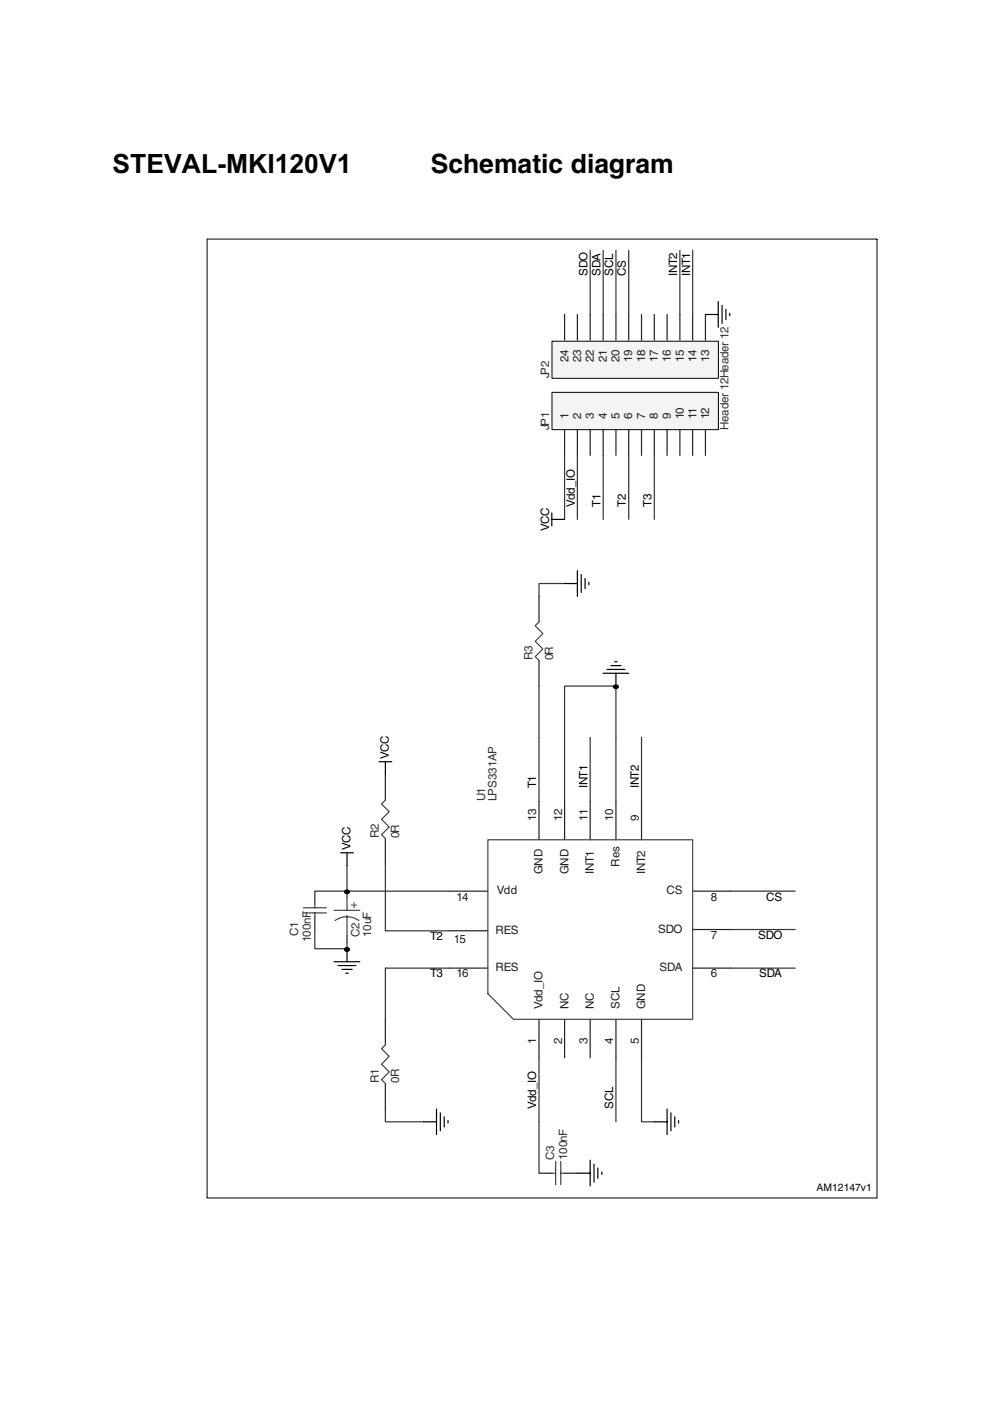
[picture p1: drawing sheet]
<svg xmlns="http://www.w3.org/2000/svg" width="210mm" height="297mm" viewBox="0 0 210 297" stroke-linecap="round" stroke-linejoin="round" font-family="sans-serif">
<path d="M117.1 83.2h35.3v7.9h-35.3z" fill="#f3f4f4"/>
<path d="M117.1 83.2h35.3v7.9h-35.3z" fill="none" stroke="#010202" stroke-width=".21"/>
<path d="M119.7 91.1v5.5M122.5 91.1v5.5M125.2 91.1v5.5M127.9 91.1v5.5M130.6 91.1v5.5M133.4 91.1v5.5M136.1 91.1v5.5M138.8 91.1v5.5M141.5 91.1v5.5M144.2 91.1v5.5M146.9 91.1v5.5M149.6 91.1v5.5" fill="none" stroke="#231f20" stroke-width=".25"/>
<path d="M117.1 72.3h35.3v7.9h-35.3z" fill="#f3f4f4"/>
<path d="M117.1 72.3h35.3v7.9h-35.3z" fill="none" stroke="#010202" stroke-width=".21"/>
<g fill="none" stroke="#231f20" stroke-width=".25">
<path d="M119.7 66.7v5.4M122.5 66.7v5.4M125.2 66.7v5.4M127.9 66.7v5.4M130.6 66.7v5.4M133.4 66.7v5.4M136.1 66.7v5.4M138.8 66.7v5.4M141.5 66.7v5.4M144.2 66.7v5.4M146.9 66.7v5.4M149.6 66.7v5.4"/>
<path d="M66.8 188.9v2.8M66.8 194.4v2.7M73.6 188.9v1.4M73.6 198.4v1.4"/>
</g>
<g fill="none" stroke="#333133" stroke-width=".25">
<path d="M119.7 96.6v13.5M122.5 96.6v13.5M127.9 96.6v13.5M133.4 96.6v13.5M138.8 96.6v13.5M114.3 156.4v13.5M125.2 156.4v13.5M119.7 169.9v-24.4h10.9v24.4M66.8 197.1v4h6.8v-1.3M66.8 188.9h6.8M73.6 183.5v5.4h21.7M155.1 197.1h13.6"/>
<path d="M155.1 188.9h13.6M81.7 205.3h13.6M155.1 205.3h13.6M114.3 224.3v13.5M130.6 224.3v13.5M136.1 224.3v13.5h2.7"/>
</g>
<path d="M127.9 142.7h5.5M128.7 141.9h3.8M129.6 141.1h2.1M130.4 140.3h.5M130.6 142.7v2.8M138.8 237.8h2.7M141.5 235.1v5.5M142.3 235.9v3.8M143.1 236.8v2.1M143.9 237.6v.5" fill="none" stroke="#010202" stroke-width=".25"/>
<path d="M64.3 193.6h4.9M64.3 192.5h4.9M66.8 191.7v.8M66.8 193.6v.8M70.8 193h5.5M71.1 195.2a4.3 4.3 0 0 1 5 0M73.6 190.3v2.7M73.6 194.1v4.3" fill="none" stroke="#434344" stroke-width=".25"/>
<path d="M73.1 188.9a.6 .6 0 0 1 1 .2 .52 .52 0 0 1-.6 .4 .52 .52 0 0 1-.4-.6z" fill-rule="evenodd" fill="#010202"/>
<path d="M73.1 188.9a.6 .6 0 0 1 1 .2 .52 .52 0 0 1-.6 .4 .52 .52 0 0 1-.4-.6z" fill="none" stroke="#010202" stroke-width=".21"/>
<path d="M70.8 203.9h5.5M71.7 204.7h3.8M72.5 205.5h2.2M73.3 206.3h.6M73.6 201.1v2.8" fill="none" stroke="#010202" stroke-width=".25"/>
<path d="M73.1 201.1a.52 .52 0 0 1 .7-.2 .52 .52 0 0 1 .3 .6 .52 .52 0 0 1-.7 .2 .52 .52 0 0 1-.3-.6z" fill-rule="evenodd" fill="#010202"/>
<path d="M73.1 201.1a.52 .52 0 0 1 .7-.2 .52 .52 0 0 1 .3 .6 .52 .52 0 0 1-.7 .2 .52 .52 0 0 1-.3-.6z" fill="none" stroke="#010202" stroke-width=".21"/>
<path d="M149.6 66.7h2.7M152.3 63.9v5.5M153.2 64.7v3.9M154 65.6v2.2M154.8 66.4v.6M117 108.8v2.7M117 110.1h2.7M72.2 180.8h2.8M73.6 180.8v2.7" fill="none" stroke="#010202" stroke-width=".25"/>
<path d="M125.2 53.1v13.6M127.9 53.1v13.6M130.6 53.1v13.6M133.4 53.1v13.6M144.2 53.1v13.6M146.9 53.1v13.6M82 197.3h13.3" fill="none" stroke="#333133" stroke-width=".25"/>
<path d="M130.2 145.4a.6 .6 0 0 1 1 .2 .52 .52 0 0 1-.6 .4 .52 .52 0 0 1-.4-.6z" fill-rule="evenodd" fill="#010202"/>
<path d="M130.2 145.4a.6 .6 0 0 1 1 .2 .52 .52 0 0 1-.6 .4 .52 .52 0 0 1-.4-.6z" fill="none" stroke="#010202" stroke-width=".21"/>
<path d="M119.8 123.7h-5.5v2.7M114.3 145.5v10.9M136.1 156.4v13.5M81.7 183.2v14.1h.3M81.7 205.3v10.8M81.7 235.1v2.7h8.2M114.3 237.8v10.9" fill="none" stroke="#333133" stroke-width=".25"/>
<g fill="none" stroke="#010202" stroke-width=".25">
<path d="M119.7 123.7h2.8M122.5 121v5.4M123.3 121.8v3.8M124.1 122.6v2.2M124.9 123.4v.6M80.4 161.5h2.7M81.7 161.5v2.7M89.9 237.8h2.7M92.6 235.1v5.5M93.4 235.9v3.8M94.2 236.8v2.1M95 237.6v.5"/>
<path d="M122.5 248.7h2.7M125.2 246v5.5M126 246.8v3.8M126.8 247.7v2.1M127.7 248.5v.5"/>
</g>
<g fill="none" stroke="#231f20" stroke-width=".25">
<path d="M114.3 126.4v5.5M114.3 140v5.5M81.7 164.2v5.4M81.7 177.8v5.4M114.3 169.9v8.1M119.7 169.9v8.1M125.2 169.9v8.1M130.6 169.9v8.1M136.1 169.9v8.1M95.3 197.3h8.2M95.3 188.9h8.2M146.9 188.9h8.2"/>
<path d="M146.9 197.1h8.2M81.7 216.1v5.4M95.3 205.3h8.2M114.3 216.1v8.2M119.7 216.1v8.2M125.2 216.1v8.2M130.6 216.1v8.2M136.1 216.1v8.2M146.9 205.3h8.2M81.7 229.7v5.4M114.3 248.7h2.7M119.7 248.7h2.8"/>
</g>
<path d="M114.3 131.9l-.8 .8 1.6 1.6-1.6 1.7 1.6 1.6-1.6 1.6 .8 .8M81.7 169.6l-.8 .9 1.7 1.6-1.7 1.6 1.7 1.6-1.7 1.7 .8 .8M103.5 178h43.4v38.1h-38l-5.4-5.4zM81.7 221.5l-.8 .8 1.7 1.7-1.7 1.6 1.7 1.7-1.7 1.6 .8 .8M117 248.7h.9M117.9 246.3v4.9M118.9 248.7h.8M118.9 246.3v4.9" fill="none" stroke="#434344" stroke-width=".25"/>
<path d="M43.9 50.7h142.2M43.9 50.6v203.4M186 50.7v203.4M43.8 254h142.2" fill="none" stroke="#000" stroke-width=".21"/>
<g font-size="5.6">
<text x="23.9" y="36.7">STEVAL-MKI120V1</text>
<text x="91.4" y="36.7">Schematic diagram</text>
</g>
<g font-size="2.5" fill="#010202">
<text x="124.6" y="58.5" transform="rotate(-90 124.6 58.5)">SDO</text>
<text x="127.3" y="58.5" transform="rotate(-90 127.3 58.5)">SDA</text>
<text x="130.1" y="58.5" transform="rotate(-90 130.1 58.5)">SCL</text>
<text x="132.8" y="58.5" transform="rotate(-90 132.8 58.5)">CS</text>
<text x="143.7" y="58.5" transform="rotate(-90 143.7 58.5)">INT2</text>
<text x="146.4" y="58.5" transform="rotate(-90 146.4 58.5)">INT1</text>
<text x="121.9" y="107.4" transform="rotate(-90 121.9 107.4)">Vdd_IO</text>
<text x="127.3" y="107.4" transform="rotate(-90 127.3 107.4)">T1</text>
<text x="132.8" y="107.4" transform="rotate(-90 132.8 107.4)">T2</text>
<text x="138.2" y="107.4" transform="rotate(-90 138.2 107.4)">T3</text>
<text x="116.5" y="112.6" transform="rotate(-90 116.5 112.6)">VCC</text>
<text x="82.5" y="160.9" transform="rotate(-90 82.5 160.9)">VCC</text>
<text x="113.7" y="167.2" transform="rotate(-90 113.7 167.2)">T1</text>
<text x="124.6" y="167.2" transform="rotate(-90 124.6 167.2)">INT1</text>
<text x="135.5" y="167.2" transform="rotate(-90 135.5 167.2)">INT2</text>
<text x="74.4" y="180.2" transform="rotate(-90 74.4 180.2)">VCC</text>
<text x="162.5" y="190.9">CS</text>
<text x="91.3" y="199.4">T2</text>
<text x="160.8" y="199.1">SDO</text>
<text x="91.3" y="207.2">T3</text>
<text x="161" y="207.2">SDA</text>
<text x="113.7" y="235.1" transform="rotate(-90 113.7 235.1)">Vdd_IO</text>
<text x="130.1" y="235.1" transform="rotate(-90 130.1 235.1)">SCL</text>
</g>
<g font-size="2.5" fill="#231f20">
<text x="120.6" y="76.7" transform="rotate(-90 120.6 76.7)">24</text>
<text x="123.3" y="76.7" transform="rotate(-90 123.3 76.7)">23</text>
<text x="126" y="76.7" transform="rotate(-90 126 76.7)">22</text>
<text x="128.7" y="76.7" transform="rotate(-90 128.7 76.7)">21</text>
<text x="131.4" y="76.7" transform="rotate(-90 131.4 76.7)">20</text>
<text x="134.1" y="76.7" transform="rotate(-90 134.1 76.7)">19</text>
<text x="136.8" y="76.7" transform="rotate(-90 136.8 76.7)">18</text>
<text x="139.5" y="76.7" transform="rotate(-90 139.5 76.7)">17</text>
<text x="142.3" y="76.7" transform="rotate(-90 142.3 76.7)">16</text>
<text x="145" y="76.7" transform="rotate(-90 145 76.7)">15</text>
<text x="147.7" y="76.7" transform="rotate(-90 147.7 76.7)">14</text>
<text x="150.4" y="76.7" transform="rotate(-90 150.4 76.7)">13</text>
<text x="120.6" y="88.9" transform="rotate(-90 120.6 88.9)">1</text>
<text x="123.3" y="88.9" transform="rotate(-90 123.3 88.9)">2</text>
<text x="126" y="88.9" transform="rotate(-90 126 88.9)">3</text>
<text x="128.7" y="88.9" transform="rotate(-90 128.7 88.9)">4</text>
<text x="131.4" y="88.9" transform="rotate(-90 131.4 88.9)">5</text>
<text x="134.1" y="88.9" transform="rotate(-90 134.1 88.9)">6</text>
<text x="136.8" y="88.9" transform="rotate(-90 136.8 88.9)">7</text>
<text x="139.5" y="88.9" transform="rotate(-90 139.5 88.9)">8</text>
<text x="142.3" y="88.9" transform="rotate(-90 142.3 88.9)">9</text>
<text x="145" y="88.9" transform="rotate(-90 145 88.9)">10</text>
<text x="147.7" y="88.9" transform="rotate(-90 147.7 88.9)">11</text>
<text x="150.4" y="88.9" transform="rotate(-90 150.4 88.9)">12</text>
<text x="113.7" y="174" transform="rotate(-90 113.7 174)">13</text>
<text x="119.2" y="174" transform="rotate(-90 119.2 174)">12</text>
<text x="124.6" y="174" transform="rotate(-90 124.6 174)">11</text>
<text x="130" y="174" transform="rotate(-90 130 174)">10</text>
<text x="135.5" y="174" transform="rotate(-90 135.5 174)">9</text>
<text x="115.1" y="185.4" transform="rotate(-90 115.1 185.4)">GND</text>
<text x="120.6" y="185.4" transform="rotate(-90 120.6 185.4)">GND</text>
<text x="126" y="185.4" transform="rotate(-90 126 185.4)">INT1</text>
<text x="131.4" y="183.7" transform="rotate(-90 131.4 183.7)">Res</text>
<text x="136.8" y="185.4" transform="rotate(-90 136.8 185.4)">INT2</text>
<text x="96.8" y="190.9">14</text>
<text x="105.4" y="189.6">Vdd</text>
<text x="141.4" y="189.6">CS</text>
<text x="150.7" y="190.9">8</text>
<text x="105.1" y="198">RES</text>
<text x="139.6" y="197.7">SDO</text>
<text x="96.2" y="199.9">15</text>
<text x="150.7" y="199.1">7</text>
<text x="96.8" y="207.2">16</text>
<text x="105.1" y="205.9">RES</text>
<text x="139.9" y="205.9">SDA</text>
<text x="150.7" y="207.2">6</text>
<text x="115.1" y="213.9" transform="rotate(-90 115.1 213.9)">Vdd_IO</text>
<text x="120.6" y="213.9" transform="rotate(-90 120.6 213.9)">NC</text>
<text x="126" y="213.9" transform="rotate(-90 126 213.9)">NC</text>
<text x="131.4" y="213.9" transform="rotate(-90 131.4 213.9)">SCL</text>
<text x="136.8" y="213.9" transform="rotate(-90 136.8 213.9)">GND</text>
<text x="113.7" y="221.3" transform="rotate(-90 113.7 221.3)">1</text>
<text x="119.2" y="221.3" transform="rotate(-90 119.2 221.3)">2</text>
<text x="124.6" y="221.3" transform="rotate(-90 124.6 221.3)">3</text>
<text x="130" y="221.3" transform="rotate(-90 130 221.3)">4</text>
<text x="135.5" y="221.3" transform="rotate(-90 135.5 221.3)">5</text>
</g>
<g font-size="2.5" fill="#333133">
<text x="116.5" y="80.2" transform="rotate(-90 116.5 80.2)">JP2</text>
<text x="116.5" y="91.1" transform="rotate(-90 116.5 91.1)">JP1</text>
<text x="154.5" y="91.1" transform="rotate(-90 154.5 91.1)">Header 12Header 12</text>
<text x="112.9" y="140" transform="rotate(-90 112.9 140)">R3</text>
<text x="117.3" y="140" transform="rotate(-90 117.3 140)">0R</text>
<text x="102.9" y="169.9" transform="rotate(-90 102.9 169.9)">U1</text>
<text x="105.3" y="169.9" transform="rotate(-90 105.3 169.9)">LPS331AP</text>
<text x="80.3" y="177.8" transform="rotate(-90 80.3 177.8)">R2</text>
<text x="84.7" y="177.8" transform="rotate(-90 84.7 177.8)">0R</text>
<text x="74.4" y="192.6">+</text>
<text x="63.2" y="198.4" transform="rotate(-90 63.2 198.4)">C1</text>
<text x="66" y="199.8" transform="rotate(-90 66 199.8)">100nF</text>
<text x="76.3" y="198.7" transform="rotate(-90 76.3 198.7)">C2</text>
<text x="78.7" y="198.7" transform="rotate(-90 78.7 198.7)">10uF</text>
<text x="80.3" y="229.7" transform="rotate(-90 80.3 229.7)">R1</text>
<text x="84.7" y="229.7" transform="rotate(-90 84.7 229.7)">0R</text>
<text x="117.6" y="246" transform="rotate(-90 117.6 246)">C3</text>
<text x="120.3" y="246" transform="rotate(-90 120.3 246)">100nF</text>
</g>
<text font-size="2.2" fill="#020303" x="173.2" y="252.5">AM12147v1</text>
</svg>
